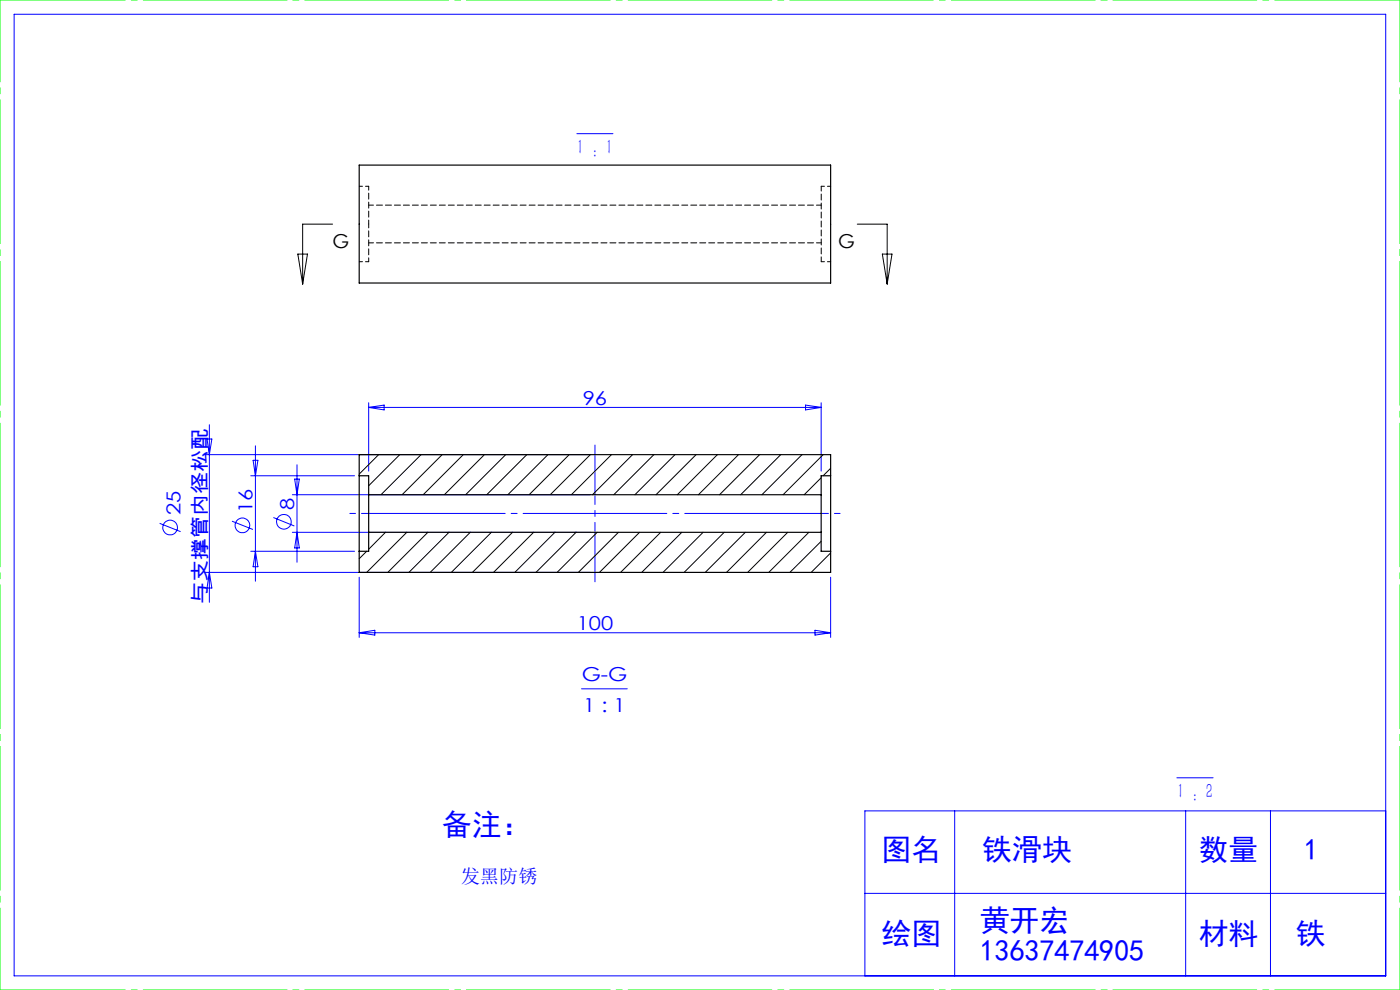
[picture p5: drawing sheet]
<svg xmlns="http://www.w3.org/2000/svg" width="297mm" height="210mm" viewBox="0 0 297 210" stroke-linecap="round" stroke-linejoin="round" font-family="sans-serif">
<g fill="none" stroke="#00f" stroke-width=".21">
<path d="M3 3h291v204h-291zM122.4 28.4h7.6M43.4 96.4h81.8M43.9 93.1h1l-.5 3.3zM44.4 90.1v37.7M53.7 97.6h1l-.5 3.3zM54.2 94.6v28.7M63 98.6v20.7M78.2 85.4v14.5M78.2 86.4h96M78.2 86.4l3.3-.5v1.1zM170.9 85.9l3.3 .5-3.3 .6z"/>
<path d="M174.2 85.4v14.5M33.9 111l4.4 1.8M49.2 110.6l4.5 1.7M53.2 100.9h22M53.2 116.9h22M54.2 116.9l.5 3.3h-1zM58 109.8l4.4 1.8M62 104.9h63.2M62 112.9h63.2M62.5 101.6h1l-.5 3.3zM63 112.9l.5 3.3h-1zM43.4 121.4h81.8"/>
<path d="M44.4 121.4l.5 3.3h-1zM76.2 122.4v12.8M76.2 134.2h100M76.2 134.2l3.3-.5v1zM172.9 133.7l3.3 .5-3.3 .5zM176.2 122.4v12.8M123.4 146.1h9.7M202.5 172v35M249.7 165h7.7M251.5 172v35M269.5 172v35M294 172h-110.5v35"/>
<path d="M183.5 189.5h110.5"/>
<circle cx="36.1" cy="111.9" r="1.55"/>
<circle cx="51.4" cy="111.4" r="1.55"/>
<circle cx="60.2" cy="110.7" r="1.56"/>
</g>
<g fill="none" stroke="#000" stroke-width=".21">
<path d="M63.2 53.9h2l-1 6.3zM70.6 47.5h-6.4v12.7M181.9 47.5h6.3v12.7M187.2 53.9h2l-1 6.3zM80.3 96.4l-4.1 4.2M84.8 96.4l-6.6 6.6M89.3 96.4l-8.5 8.5M93.8 96.4l-8.5 8.5M98.3 96.4l-8.5 8.5M102.8 96.4l-8.5 8.5M107.3 96.4l-8.5 8.5M111.8 96.4l-8.5 8.5"/>
<path d="M116.2 96.4l-8.5 8.5M120.8 96.4l-8.5 8.5M125.2 96.4l-8.5 8.5M129.7 96.4l-8.5 8.5M134.2 96.4l-8.5 8.5M138.7 96.4l-8.5 8.5M143.2 96.4l-8.5 8.5M147.7 96.4l-8.5 8.5M152.2 96.4l-8.5 8.5M156.7 96.4l-8.5 8.5M161.1 96.4l-8.5 8.5M165.6 96.4l-8.5 8.5"/>
<path d="M170.1 96.4l-8.5 8.5M174.6 96.4l-8.5 8.5M176.2 99.3l-1.6 1.6M77.8 116.9l-1.6 1.6M81.8 112.9l-3.6 3.6M86.3 112.9l-8.5 8.5M90.8 112.9l-8.5 8.5M95.2 112.9l-8.5 8.5M99.8 112.9l-8.5 8.5M104.2 112.9l-8.5 8.5M108.7 112.9l-8.5 8.5M113.2 112.9l-8.5 8.5"/>
<path d="M117.7 112.9l-8.5 8.5M122.2 112.9l-8.5 8.5M126.7 112.9l-8.5 8.5M131.2 112.9l-8.5 8.5M135.7 112.9l-8.5 8.5M140.2 112.9l-8.5 8.5M144.6 112.9l-8.5 8.5M149.2 112.9l-8.5 8.5M153.6 112.9l-8.5 8.5M158.1 112.9l-8.5 8.5M162.6 112.9l-8.5 8.5M167.1 112.9l-8.5 8.5"/>
<path d="M171.6 112.9l-8.5 8.5M174.2 101.3l-3.6 3.6M174.2 114.8l-6.6 6.6M176.2 117.3l-4.1 4.1"/>
</g>
<path d="M178.2 108.9h-104" fill="none" stroke="#00f" stroke-width=".21" stroke-dasharray="30.5 1.3 1.3 1.3" stroke-dashoffset="-2.5"/>
<path d="M126.2 123.4v-29" fill="none" stroke="#00f" stroke-width=".21" stroke-dasharray="30.5 1.3 1.3 1.3" stroke-dashoffset="17.9"/>
<path d="M0 0h297M0 210h297" fill="none" stroke="#0f0" stroke-width=".21" stroke-dasharray="30.5 1.3 1.3 1.3" stroke-dashoffset="3.9"/>
<path d="M0 210v-210M297 210v-210" fill="none" stroke="#0f0" stroke-width=".21" stroke-dasharray="30.5 1.3 1.3 1.3" stroke-dashoffset="13.1"/>
<g fill="none" stroke="#000" stroke-width=".25">
<path d="M76.2 35h100v25h-100zM76.2 100.9v16M76.2 100.9h2v4M76.2 100.9v-4.5h100v4.5M76.2 116.9v4.5h100v-4.5M78.2 104.9v8M78.2 104.9h96M78.2 112.9v4h-2M78.2 112.9h96M174.2 104.9v8M174.2 112.9v4h2M176.2 100.9v16"/>
<path d="M176.2 100.9h-2v4"/>
</g>
<path d="M78.2 47.5v-8M78.2 55.5v-8" fill="none" stroke="#000" stroke-width=".21" stroke-dasharray="1.3 .6" stroke-dashoffset=".4"/>
<path d="M174.2 39.5v16M78.2 51.5h96M174.2 43.5h-96" fill="none" stroke="#000" stroke-width=".21" stroke-dasharray="1.3 .6" stroke-dashoffset=".3"/>
<path d="M78.2 39.5h-2M176.2 39.5h-2M76.2 55.5h2M174.2 55.5h2" fill="none" stroke="#000" stroke-width=".21" stroke-dasharray="1.3 .6" stroke-dashoffset=".6"/>
<g font-size="6.3" fill="#00f">
<text x="93.8" y="177.1">备注：</text>
<text x="187" y="182.5">图名</text>
<text x="208.4" y="182.5">铁滑块</text>
<text x="254.3" y="182.5">数量</text>
<text x="276.6" y="182.5">1</text>
<text x="207.8" y="197.5">黄开宏</text>
<text x="187" y="200.3">绘图</text>
<text x="207.8" y="203.8">13637474905</text>
<text x="254.3" y="200.3">材料</text>
<text x="274.9" y="200.3">铁</text>
</g>
<g font-size="4.4" fill="#00f">
<text x="122.4" y="32.7">1 : 1</text>
<text x="249.7" y="169.3">1 : 2</text>
</g>
<g font-size="4.1">
<text x="70.6" y="52.6">G</text>
<text x="177.8" y="52.6">G</text>
</g>
<g font-size="4.1" fill="#00f">
<text x="123.6" y="85.8">96</text>
<text x="38.3" y="109.3" transform="rotate(-90 38.3 109.3)">25</text>
<text x="53.6" y="108.9" transform="rotate(-90 53.6 108.9)">16</text>
<text x="62.4" y="108.1" transform="rotate(-90 62.4 108.1)">8</text>
<text x="43.9" y="128" transform="rotate(-90 43.9 128)">与支撑管内径松配</text>
<text x="122.3" y="133.6">100</text>
<text x="123.4" y="144.5">G-G</text>
<text x="123.7" y="151.1">1 : 1</text>
<text x="97.7" y="187.2">发黑防锈</text>
</g>
</svg>
